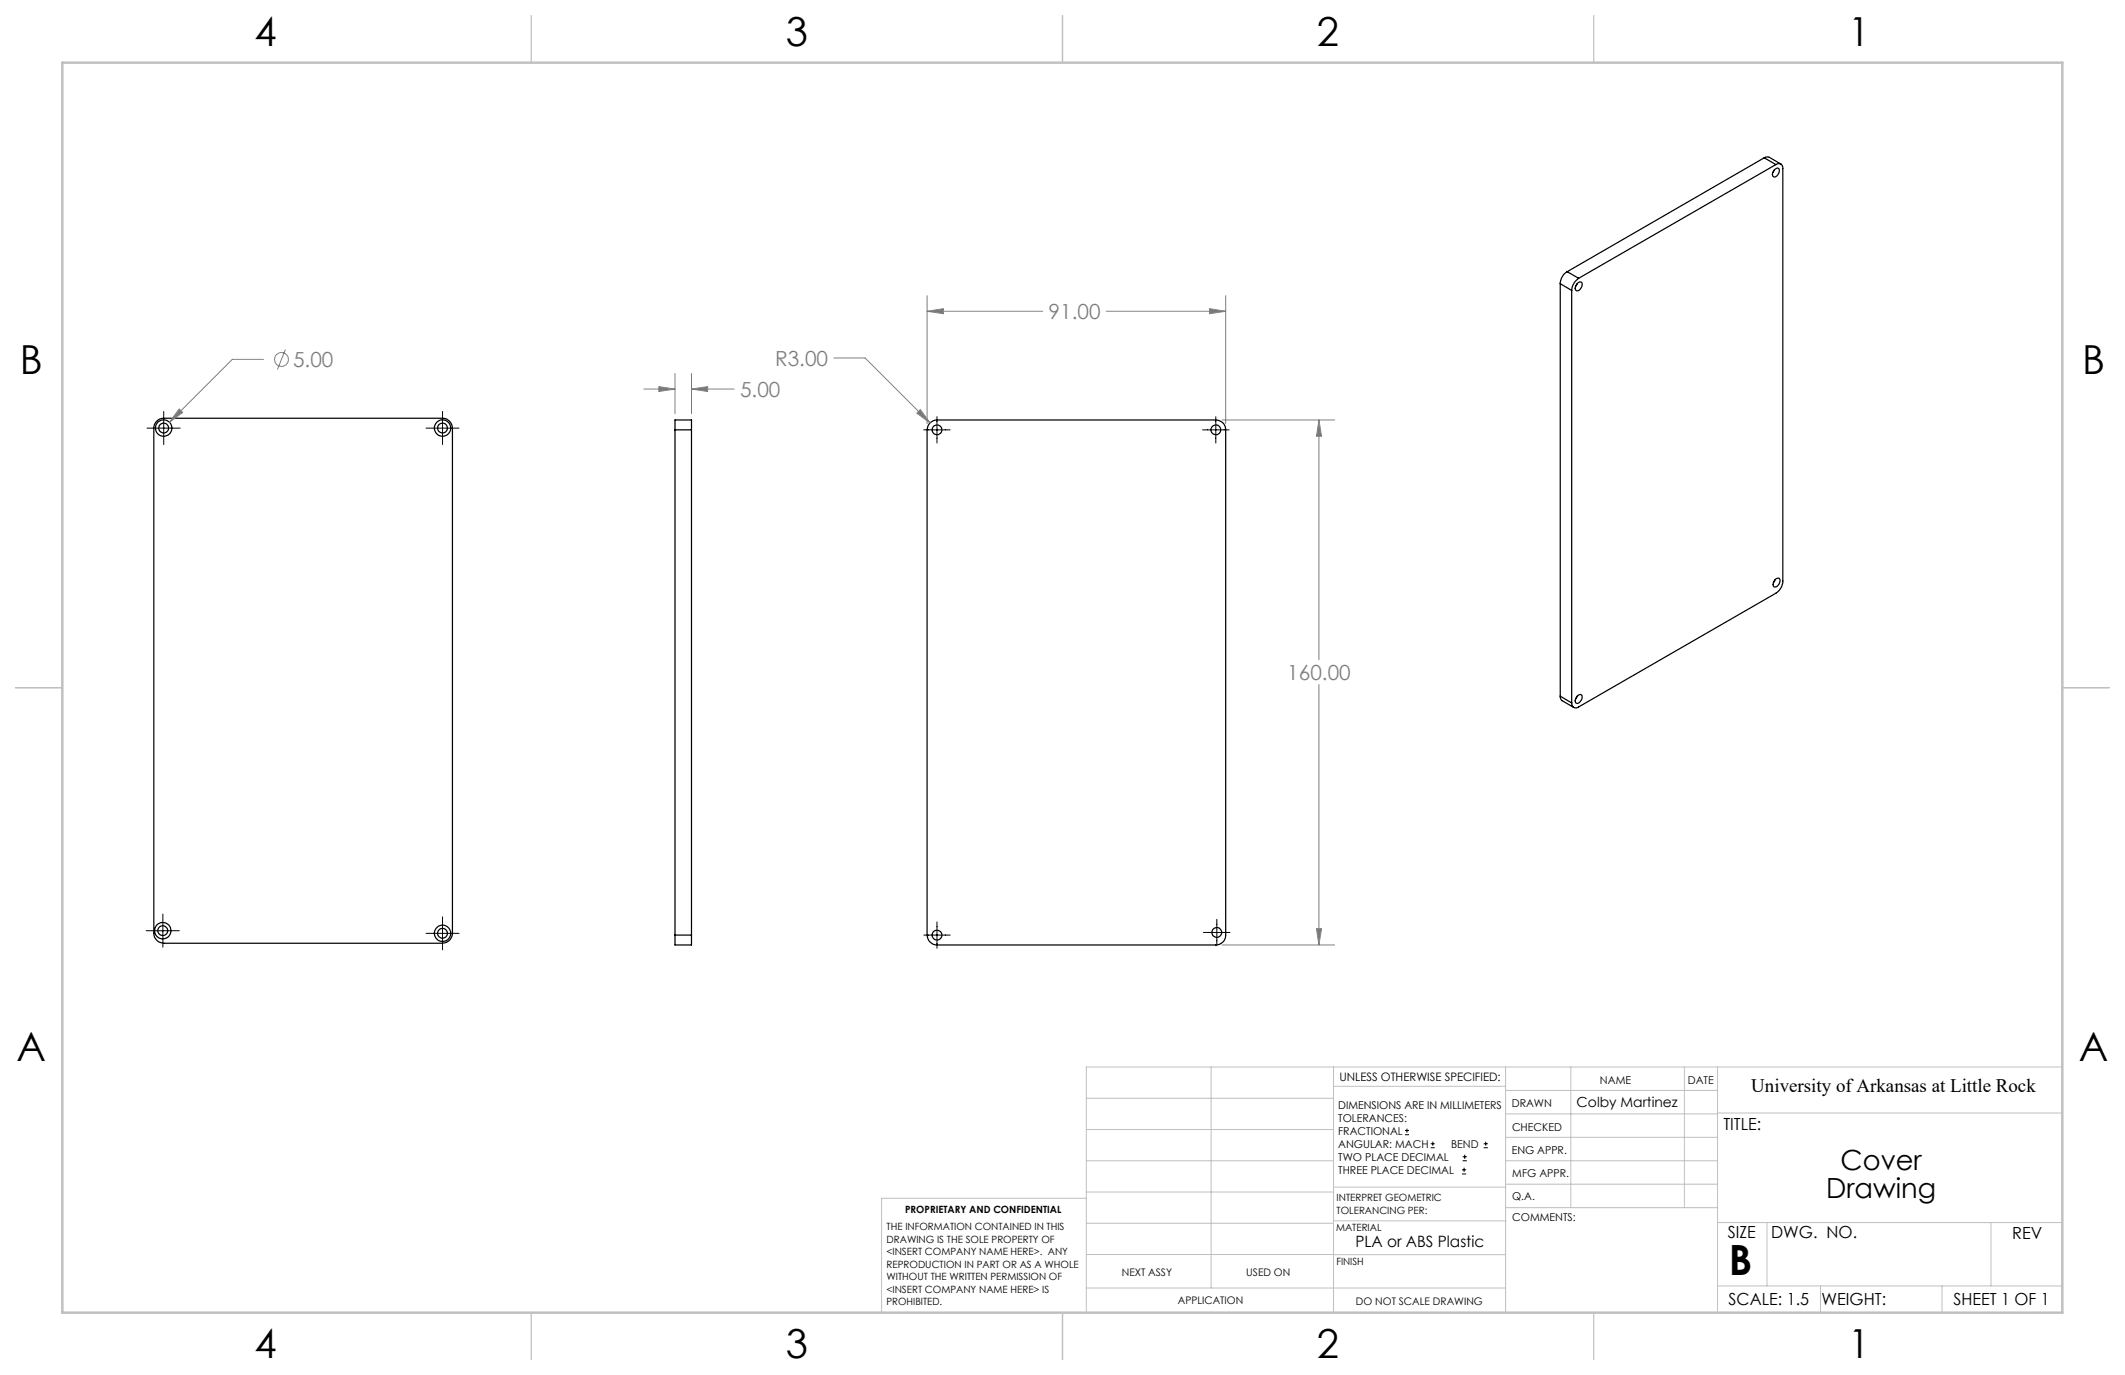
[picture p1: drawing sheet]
<svg xmlns="http://www.w3.org/2000/svg" width="432mm" height="279mm" viewBox="0 0 432 279" stroke-linecap="round" stroke-linejoin="round" font-family="sans-serif">
<g fill="none" stroke="#000" stroke-width=".25">
<path d="M358.5 32.1l.6-.2 .4 .1 2.4 1.3M358.5 32.1l-40 23.1M358.5 32.1l2.4 1.3M360.6 34.5l-.4 .6M360.6 34.5a.54 .54 0 0 1 .8-.3 .54 .54 0 0 1 .1 .9l-.3 .5a.59 .59 0 0 1-.9 .3 .59 .59 0 0 1 0-1zM360.9 33.4a.85 .85 0 0 1 1-.1 .85 .85 0 0 1 .4 1v83.8a2.97 2.97 0 0 1-1.4 2.4l-40.1 23.2a.86 .86 0 0 1-1 .1 .86 .86 0 0 1-.4-1M360.9 33.4l-40.1 23.2M317 57.6l2.4 1.4M317 57.6v83.9M318.5 55.2a2.97 2.97 0 0 0-1.5 2.4M318.5 55.2l2.3 1.4M319.4 59v83.8"/>
<path d="M320.5 57.6l-.4 .6M320.5 57.6a.55 .55 0 0 1 .8-.3 .55 .55 0 0 1 .2 .9l-.4 .5a.59 .59 0 0 1-.9 .3 .59 .59 0 0 1 0-.9zM320.8 56.6a3.2 3.2 0 0 0-1.4 2.4M31.9 85.6a1.78 1.78 0 0 1 1.4-.6h56.6a2.05 2.05 0 0 1 2 2v102.7a2.05 2.05 0 0 1-2 2h-56.6a2.05 2.05 0 0 1-2-2v-102.7a1.78 1.78 0 0 1 .6-1.4zM137.2 87.3v-2h3.3v2M137.2 87.3h3.3M137.2 87.3v102.7M140.5 87.3v102.7M189 85.9l.6-.4 .8-.2h56.7a1.99 1.99 0 0 1 2 2v102.7a1.99 1.99 0 0 1-2 2h-56.7a2.05 2.05 0 0 1-2-2v-102.7l.2-.7zM360.7 117.8l-.3 .6M360.8 117.8a.54 .54 0 0 1 .8-.3 .54 .54 0 0 1 0 .9l-.2 .5-.5 .3a.48 .48 0 0 1-.5-.1 .48 .48 0 0 1-.1-.6zM317 141.5l.3 .7 2.5 1.6"/>
<path d="M317 141.5l2.4 1.3M320.5 141.5l-.4 .5M320.5 141.4a.55 .55 0 0 1 .8-.2 .55 .55 0 0 1 .2 .8l-.4 .5a.59 .59 0 0 1-.9 .3 .59 .59 0 0 1 0-.9zM137.2 190v2h3.3v-2M137.2 190h3.3"/>
<circle cx="33.3" cy="87" r="1.67"/>
<circle cx="33.3" cy="87" r=".99"/>
<circle cx="89.9" cy="87" r="1.67"/>
<circle cx="89.9" cy="87" r=".99"/>
<circle cx="190.4" cy="87.3" r=".99"/>
<circle cx="247.1" cy="87.3" r="1"/>
<circle cx="33.1" cy="189.1" r="1"/>
<circle cx="33.1" cy="189.1" r="1.67"/>
<circle cx="89.9" cy="189.7" r="1.67"/>
<circle cx="89.9" cy="189.6" r=".99"/>
<circle cx="190.4" cy="190" r=".99"/>
<circle cx="247.2" cy="189.5" r="1"/>
</g>
<g fill="none" stroke="#808080" stroke-width=".2">
<path d="M53.6 73h-6.4l-12.8 12.8M58 71l-1.6 4.1M130.8 79.1h6.4M133.9 78.6l3.3 .5-3.3 .5zM137.2 75.9v8.2M140.5 79.1l3.3-.5v1zM140.5 75.9v8.2M140.5 79.1h8.7M169.4 72.7h6.4l13.2 13.2M188.4 63.3l3.3-.6v1zM188.4 60.1v26M188.4 63.3h23.5"/>
<path d="M224.8 63.3h24.3M245.8 62.7l3.3 .6-3.3 .4zM249.1 60.1v26M36.4 83.1l.7 .7-2.7 2zM187 83.2l2 2.7-2.7-1.9zM248.3 85.3h22.9M268 85.3l.5 3.4h-1zM268 85.3v48.8M268 139.1v52.9M248.3 192h22.9M267.5 188.7h1l-.5 3.3z"/>
<circle cx="57.2" cy="73" r="1.41"/>
</g>
<g fill="none" stroke="#000" stroke-width=".2">
<path d="M29.9 87h6.7M33.3 83.6v6.7M86.6 87h6.7M89.9 83.6v6.7M187.7 87.3h5.4M190.4 84.7v5.3M244.4 87.3h5.4M247.1 84.7v5.3M29.7 189.1h6.7M33.1 185.7v6.8M86.6 189.7h6.7M89.9 186.3v6.7"/>
<path d="M187.7 190h5.4M190.4 187.3v5.4M244.5 189.5h5.4M247.3 186.8v5.4M285.5 230.6h.8M285.5 229.7h.8M285.9 229.3v.9M290.7 233.2h.8M290.7 232.4h.8M291.1 232v.8M297.1 238.5h.8M297.1 237.7h.8"/>
<path d="M297.2 235.9h.9M297.2 235.1h.9M297.5 237.3v.8M297.6 234.6v.9M301.5 233.2h.8M301.5 232.4h.8M301.9 232v.8"/>
</g>
<g fill="none" stroke="#c0c0c0" stroke-width=".2">
<path d="M246.1 216.8v44.9M271 216.8v49.9M305.9 216.8v49.9M319.2 216.8v28.6M342.3 216.8v28.6M349 216.8v49.9M419.1 216.8h-198.4v49.9M220.7 235.9h50.3M220.7 229.5h50.3M220.7 223.2h50.3M271 220.7h34.9M305.9 231.1h43.1"/>
<path d="M305.9 226.3h43.1M305.9 221.6h43.1M305.9 235.9h43.1M349 226.2h70.1M220.7 248.6h50.3M220.7 242.2h50.3M220.7 254.9h50.3M220.7 243.5h-41.6v23.2M271 255h34.9M271 248.1h35M271 241.2h35M305.9 240.6h43.1"/>
<path d="M306 245.4h43M349 248.4h70.1M359.1 248.4v12.9M404.6 248.4v12.9M220.7 261.7h85.2M349 261.3h70.1M369.9 261.3v5.4M394.6 261.3v5.4"/>
</g>
<path d="M108 3.2v9.5M215.9 3.2v9.5M323.8 3.2v9.5M3.1 139.7h9.6M419.1 139.7h9.5M108 266.7v9.6M215.9 266.7v9.6M323.8 266.7v9.6" fill="none" stroke="#c0c0c0" stroke-width=".25"/>
<path d="M12.7 12.7h406.4v254h-406.4z" fill="none" stroke="#c0c0c0" stroke-width=".5"/>
<path d="M133.9 78.6l3.3 .5-3.3 .5zM140.5 79.1l3.3-.5v1zM188.4 63.3l3.3-.6v1zM245.8 62.7l3.3 .6-3.3 .4zM268 85.3l.5 3.4h-1zM267.5 188.7h1l-.5 3.3zM187 83.2l-.7 .8 2.7 1.9zM36.4 83.1l-2 2.7 2.7-2z" fill="#808080"/>
<text font-size="8.5" x="351.3" y="259">B</text>
<g font-size="8.1">
<text x="51.7" y="9.3">4</text>
<text x="159.7" y="9.3">3</text>
<text x="267.6" y="9.3">2</text>
<text x="375.6" y="9.3">1</text>
<text x="4" y="76">B</text>
<text x="423.1" y="76">B</text>
<text x="3.3" y="215.7">A</text>
<text x="422.4" y="215.7">A</text>
<text x="51.7" y="276">4</text>
<text x="159.7" y="276">3</text>
<text x="267.6" y="276">2</text>
<text x="375.6" y="276">1</text>
</g>
<g font-size="5.6">
<text x="374" y="237.8">Cover</text>
<text x="371.1" y="243.4">Drawing</text>
</g>
<g font-size="4.2" fill="#808080">
<text x="213.1" y="64.8">91.00</text>
<text x="59.5" y="74.6">5.00</text>
<text x="157.5" y="74.3">R3.00</text>
<text x="150.4" y="80.6">5.00</text>
<text x="261.6" y="138.2">160.00</text>
</g>
<text font-size="3.9" x="355.9" y="222">University of Arkansas at Little Rock</text>
<g font-size="3.4">
<text x="350.2" y="229.5">TITLE:</text>
<text x="351.1" y="251.6">SIZE</text>
<text x="359.9" y="251.6">DWG. NO.</text>
<text x="408.9" y="251.7">REV</text>
<text x="351.2" y="265.2">SCALE: 1.5</text>
<text x="370.1" y="265.3">WEIGHT:</text>
<text x="396.9" y="265.2">SHEET 1 OF 1</text>
</g>
<text font-size="3.2" x="275.4" y="253.3">PLA or ABS Plastic</text>
<text font-size="2.8" x="320.4" y="224.9">Colby Martinez</text>
<text font-size="2.4" x="272.2" y="219.7">UNLESS OTHERWISE SPECIFIED:</text>
<g font-size="2.2">
<text x="325.1" y="220.2">NAME</text>
<text x="343" y="220.2">DATE</text>
<text x="271.9" y="225.3">DIMENSIONS ARE IN MILLIMETERS</text>
<text x="271.9" y="227.9">TOLERANCES:</text>
<text x="307.2" y="224.9">DRAWN</text>
<text x="271.9" y="230.6">FRACTIONAL</text>
<text x="271.9" y="233.2">ANGULAR: MACH</text>
<text x="294.9" y="233.2">BEND</text>
<text x="307.3" y="229.8">CHECKED</text>
<text x="271.9" y="235.9">TWO PLACE DECIMAL</text>
<text x="271.9" y="238.5">THREE PLACE DECIMAL</text>
<text x="307.2" y="234.5">ENG APPR.</text>
<text x="307.3" y="239.2">MFG APPR.</text>
<text x="307.3" y="243.9">Q.A.</text>
<text x="307.3" y="248.1">COMMENTS:</text>
</g>
<g font-size="2.1">
<text x="227.9" y="259.2">NEXT ASSY</text>
<text x="253.3" y="259.2">USED ON</text>
<text x="239.3" y="265">APPLICATION</text>
<text x="275.5" y="265.1">DO NOT SCALE DRAWING</text>
</g>
<g font-size="2">
<text x="271.6" y="244.1">INTERPRET GEOMETRIC</text>
<text x="180.2" y="250">THE INFORMATION CONTAINED IN THIS</text>
<text x="183.9" y="246.4">PROPRIETARY AND CONFIDENTIAL</text>
<text x="271.5" y="250.2">MATERIAL</text>
<text x="271.6" y="246.6">TOLERANCING PER:</text>
<text x="180.2" y="252.5">DRAWING IS THE SOLE PROPERTY OF</text>
<text x="180.2" y="255.1">&lt;INSERT COMPANY NAME HERE&gt;. ANY</text>
<text x="180.2" y="257.6">REPRODUCTION IN PART OR AS A WHOLE</text>
<text x="271.5" y="257">FINISH</text>
<text x="180.2" y="260.1">WITHOUT THE WRITTEN PERMISSION OF</text>
<text x="180.2" y="262.6">&lt;INSERT COMPANY NAME HERE&gt; IS</text>
<text x="180.2" y="265.2">PROHIBITED.</text>
</g>
</svg>
